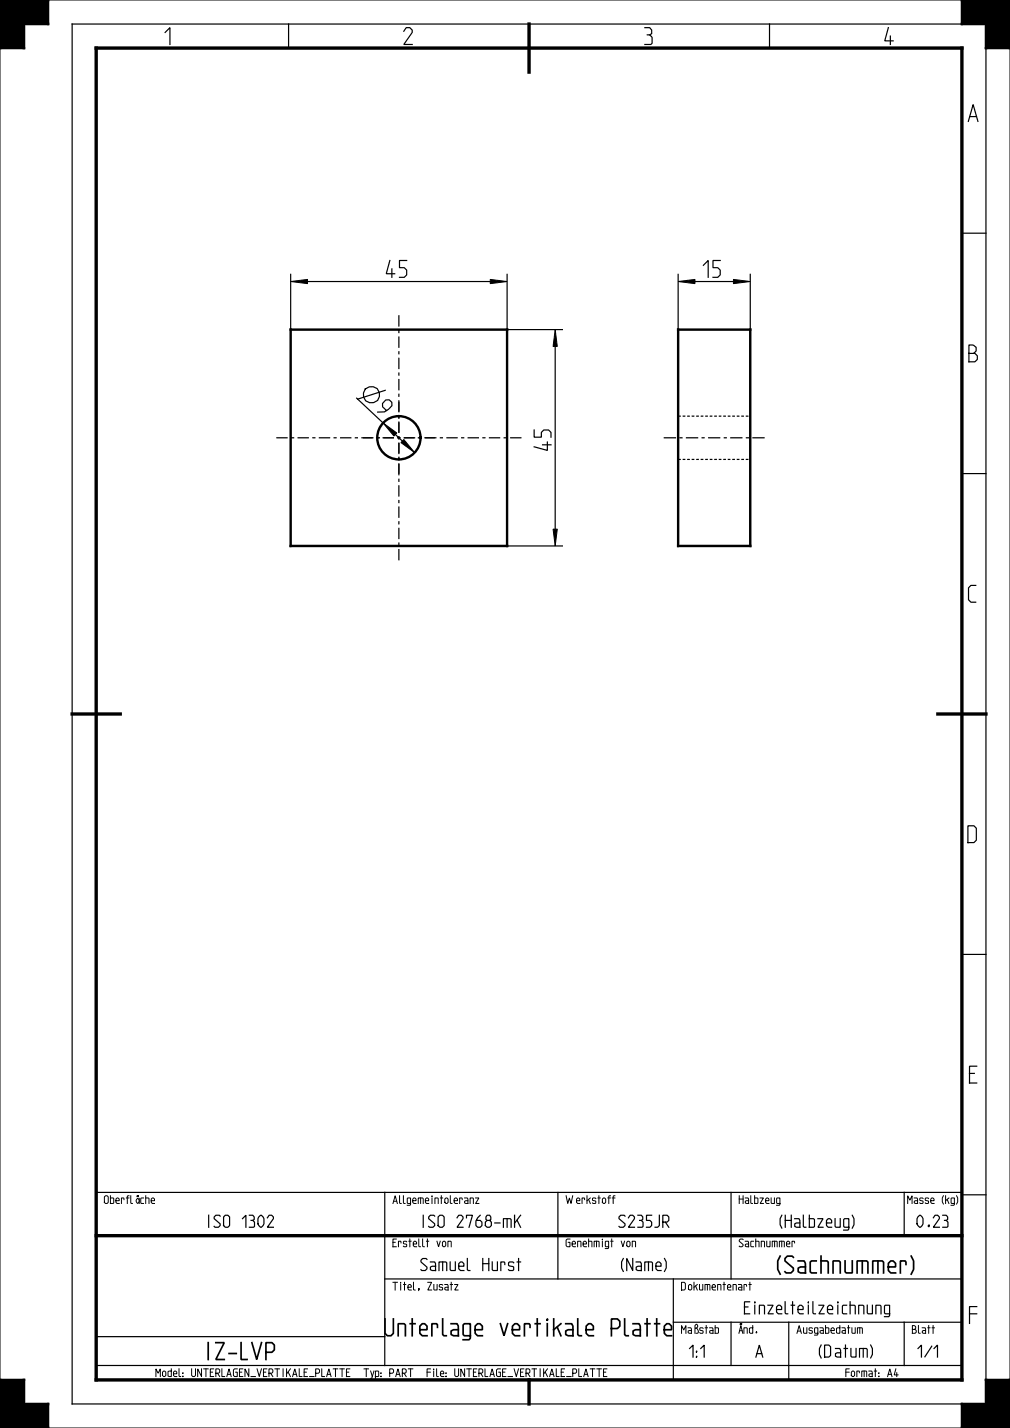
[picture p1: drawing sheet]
<svg xmlns="http://www.w3.org/2000/svg" width="210mm" height="297mm" viewBox="0 0 210 297" stroke-linecap="round" stroke-linejoin="round" font-family="sans-serif">
<path d="M0 0h10v5h-5v5h-5zM200 0h10v10h-5v-5h-5zM60.4 58.6l3.5-.5v.9zM101.9 58.1l3.5 .5-3.5 .4zM141 58.6l3.5-.5v.9zM152.5 58.1l3.5 .5-3.5 .4zM115.4 68.6l.5 3.5h-.9zM79.7 88l2.8 2-.6 .7zM84 91.4l2.2 2.7-2.8-2zM115 110.1h.9l-.5 3.5zM0 287h5v5h5v5h-10zM205 287h5v10h-10v-5h5z" fill="#000"/>
<g fill="none" stroke="#000" stroke-width=".21">
<path d="M0 0h10v5h-5v5h-5zM0 10v277M10 0h190M200 0h10v10h-5v-5h-5zM210 10v277M60.4 58.6l3.5-.5v.9zM101.9 58.1l3.5 .5-3.5 .4zM141 58.6l3.5-.5v.9zM152.5 58.1l3.5 .5-3.5 .4zM115.4 68.6l.5 3.5h-.9zM79.7 88l2.8 2-.6 .7zM84 91.4l2.2 2.7-2.8-2z"/>
<path d="M115 110.1h.9l-.5 3.5zM0 287h5v5h5v5h-10zM10 297h190M205 287h5v10h-10v-5h5z"/>
</g>
<path d="M0 0h10v5h-5v5h-5zM200 0h10v10h-5v-5h-5zM0 287h5v5h5v5h-10zM205 287h5v10h-10v-5h5z" fill="none" stroke="#000" stroke-width=".5"/>
<g fill="none" stroke="#000" stroke-width=".25">
<path d="M60 5v5M160 5v5M200 5h-185v287h185M205 10v277M60.4 57.1v11.4M63.9 58.6h38M105.4 57.1v11.4M141 57.1v56.4M144.5 58.6h8M156 57.1v56.4M200 48.5h5M105.5 68.6h11.4"/>
<path d="M115.4 72.1v38M74.2 82.8l5.5 5.2M80.1 81.2l-5.7 1.8M82.2 90.4l1.5 1.3M200 98.5h5M105.5 113.6h11.4M200 198.5h5M20 257h180M20 248h180v39h-180zM80 248v36M116 248v18M152 248v18"/>
<path d="M188 248v9M200 248.5h5M20 278h60M80 266h120M140 275h60M140 266v21M152 275v9M164 275v12M188 275v9M20 284h180"/>
<circle cx="77.2" cy="82.1" r="1.72"/>
</g>
<path d="M20 10h180v277h-180zM110 5v10M15 148.5h10M195 148.5h10M20 257h180M110 287v5" fill="none" stroke="#000" stroke-width=".7"/>
<!-- layer: 00_STD_ACHSEN -->
<g fill="none" stroke="#000" stroke-width=".25">
<path d="M82.9 65.6v2.3M82.9 68.6v.7M82.9 70v2.4M82.9 73v.7M82.9 74.4v2.4M82.9 77.5v.6M82.9 78.8v2.4M57.4 91.1h2.4M60.5 91.1h.7M61.9 91.1h2.3M64.9 91.1h.7M66.3 91.1h2.4"/>
<path d="M69.3 91.1h.7M70.7 91.1h2.4M73.8 91.1h.6M75.1 91.1h2.4M78.2 91.1h.7M79.5 91.1h2.4M82.6 91.1h.7M82.9 81.9v.7M82.9 83.2v2.4M82.9 86.3v.7M82.9 87.7v2.3M82.9 90.7v.7"/>
<path d="M82.9 92.1v2.4M82.9 95.1v.7M82.9 96.5v2.4M82.9 99.6v.6M84 91.1h2.3M87 91.1h.7M88.4 91.1h2.4M91.4 91.1h.7M92.8 91.1h2.4M95.9 91.1h.6M97.2 91.1h2.4M100.3 91.1h.7"/>
<path d="M101.6 91.1h2.4M104.7 91.1h.7M106.1 91.1h2.3M138 91.1h2.6M141.2 91.1h.7M142.6 91.1h2.6M145.9 91.1h.6M147.2 91.1h2.6M150.5 91.1h.6M151.8 91.1h2.6M155.1 91.1h.6M156.4 91.1h2.6"/>
<path d="M82.9 100.9v2.4M82.9 104v.7M82.9 105.3v2.4M82.9 108.4v.7M82.9 109.8v2.3M82.9 112.8v.7M82.9 114.2v2.4"/>
</g>
<!-- layer: 02_ALLE_KE -->
<g fill="none" stroke="#000" stroke-width=".5">
<path d="M60.4 68.6h45v45h-45zM141 68.6h15v45h-15z"/>
<circle cx="82.9" cy="91.1" r="4.5"/>
</g>
<g fill="none" stroke="#000" stroke-width=".25">
<path d="M75.4 91.1h2.3M78.3 91.1h.7M79.7 91.1h2.2M82.6 91.1h.7M82.9 83.6v2.2M82.9 86.5v.6M82.9 87.8v2.2M82.9 90.7v.7M82.9 92.1v2.2M82.9 95v.7M82.9 96.3v2.3M84 91.1h2.2"/>
<path d="M86.9 91.1h.6M88.2 91.1h2.2M141 95.6h.6M141 86.6h.6M141.9 95.6h.6M141.9 86.6h.6M142.9 95.6h.5M142.9 86.6h.5M143.8 95.6h.6M143.8 86.6h.6M144.7 95.6h.6M144.7 86.6h.6"/>
<path d="M145.7 95.6h.5M145.7 86.6h.5M146.6 95.6h.6M146.6 86.6h.6M147.6 95.6h.5M147.6 86.6h.5M148.5 95.6h.6M148.5 86.6h.6M149.4 95.6h.6M149.4 86.6h.6M150.4 95.6h.5M150.4 86.6h.5"/>
<path d="M151.3 95.6h.6M151.3 86.6h.6M152.2 95.6h.6M152.2 86.6h.6M153.2 95.6h.5M153.2 86.6h.5M154.1 95.6h.6M154.1 86.6h.6M155.1 95.6h.5M155.1 86.6h.5M156 95.6h.1M156 86.6h.1"/>
</g>
<g font-size="4.6">
<text x="33.6" y="9.3">1</text>
<text x="83.6" y="9.3">2</text>
<text x="133.6" y="9.3">3</text>
<text x="183.6" y="9.3">4</text>
<text x="201.1" y="25.3">A</text>
<text x="80.3" y="57.7">45</text>
<text x="146.2" y="57.7">15</text>
<text x="201.1" y="75.3">B</text>
<text x="114.6" y="93.7" transform="rotate(-90 114.6 93.7)">45</text>
<text x="201.1" y="125.3">C</text>
<text x="201.1" y="175.3">D</text>
<text x="201.1" y="225.3">E</text>
<text x="159.6" y="264.8">(Sachnummer)</text>
<text x="201.1" y="275.3">F</text>
<text x="74.5" y="277.8">Unterlage vertikale Platte</text>
<text x="41.8" y="282.8">IZ-LVP</text>
</g>
<text font-size="4.5" x="78.2" y="85.4" transform="rotate(43 78.2 85.4)">9</text>
<g font-size="3.3">
<text x="42.2" y="255.3">ISO 1302</text>
<text x="87.3" y="255.3">ISO 2768-mK</text>
<text x="128.1" y="255.3">S235JR</text>
<text x="160.2" y="255.3">(Halbzeug)</text>
<text x="190.1" y="255.3">0.23</text>
<text x="86.3" y="264.3">Samuel Hurst</text>
<text x="128.1" y="264.3">(Name)</text>
<text x="151.5" y="273.3">Einzelteilzeichnung</text>
<text x="142.1" y="282.3">1:1</text>
<text x="157" y="282.3">A</text>
<text x="169.2" y="282.3">(Datum)</text>
<text x="190.4" y="282.3">1/1</text>
</g>
<g font-size="2.1">
<text x="21.4" y="250.3">Oberfläche</text>
<text x="81.4" y="250.3">Allgemeintoleranz</text>
<text x="117.4" y="250.3">Werkstoff</text>
<text x="153.4" y="250.3">Halbzeug</text>
<text x="187.8" y="250.3">Masse (kg)</text>
<text x="81.4" y="259.3">Erstellt von</text>
<text x="117.4" y="259.3">Genehmigt von</text>
<text x="153.4" y="259.3">Sachnummer</text>
<text x="81.4" y="268.3">Titel, Zusatz</text>
<text x="141.4" y="268.3">Dokumentenart</text>
<text x="141.4" y="277.3">Maßstab</text>
<text x="153.4" y="277.3">Änd.</text>
<text x="165.4" y="277.3">Ausgabedatum</text>
<text x="189.4" y="277.3">Blatt</text>
<text x="31.6" y="286.3">Model: UNTERLAGEN_VERTIKALE_PLATTE</text>
<text x="75.2" y="286.3">Typ: PART</text>
<text x="87.9" y="286.3">File:UNTERLAGE_VERTIKALE_PLATTE</text>
<text x="175.1" y="286.3">Format: A4</text>
</g>
</svg>
